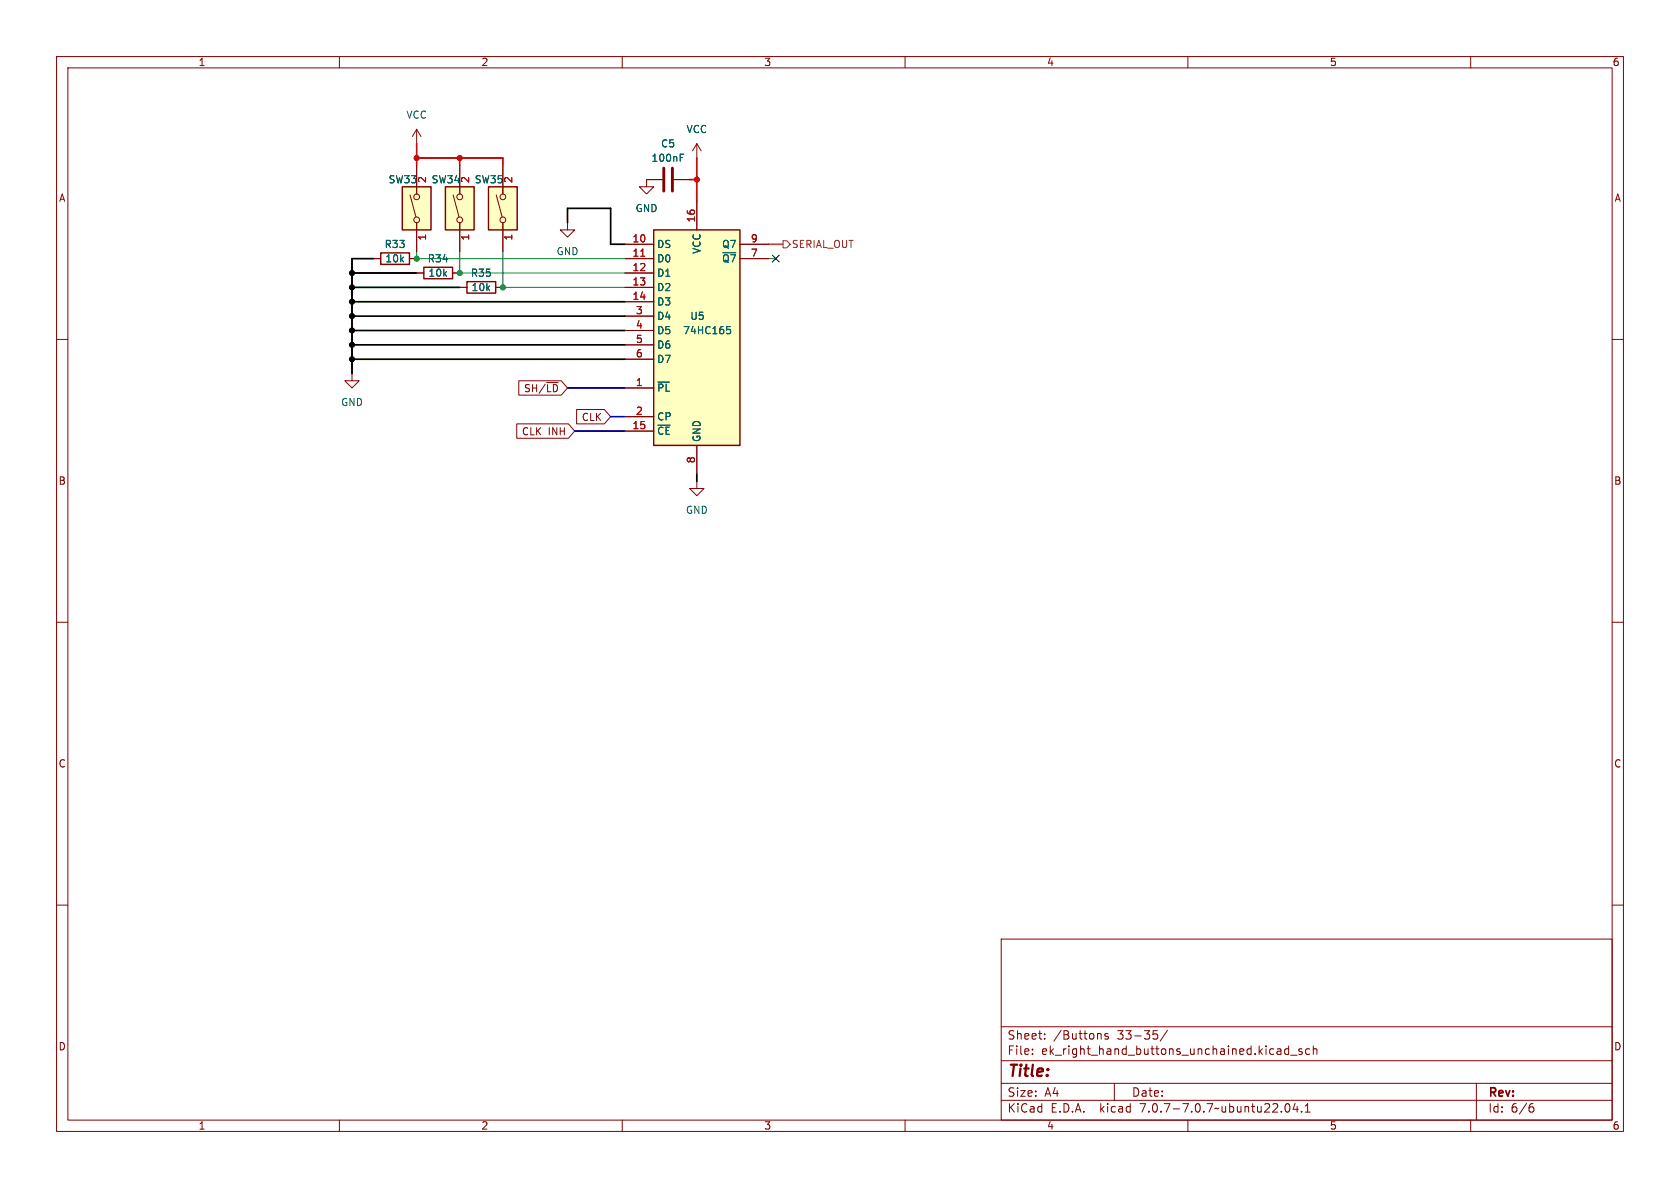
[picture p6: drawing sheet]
<svg xmlns="http://www.w3.org/2000/svg" width="297mm" height="210mm" viewBox="0 0 297 210" stroke-linecap="round" stroke-linejoin="round" font-family="sans-serif">
<g fill="none" stroke="#840000" stroke-width=".18">
<path d="M10 10h277v190h-277zM12 12h273v186h-273zM60 10v2M110 10v2M160 10v2M210 10v2M260 10v2M72.5 34.5l1 3.9M73.7 22.9v2.5M73.7 29.2v5.1M73.7 39.4v5.1M73.7 22.9l-.8 1.2"/>
<path d="M73.7 22.9l.7 1.2M80.1 34.5l1.1 3.9M81.3 29.2v5.1M81.3 39.4v5.1M87.7 34.5l1.1 3.9M88.9 29.2v5.1M88.9 39.4v5.1M100.3 39.4v1.2h1.3l-1.3 1.3-1.2-1.3h1.2M117.1 31.8h-2.8v1.2h1.3l-1.3 1.3-1.3-1.3h1.3M119.1 31.8h2.8M123.2 25.4v2.5M123.2 35.6v5"/>
<path d="M123.2 25.4l-.8 1.3M123.2 25.4l.8 1.3M10 60h2M66 45.7h1.3M72.4 45.7h1.3M73.7 48.3h1.2M80 48.3h1.3M81.3 50.8h1.2M87.6 50.8h1.3M110.5 45.7h5.1M110.5 50.8h5.1M110.5 43.2h5.1"/>
<path d="M110.5 48.3h5.1M110.5 53.3h5.1M110.5 55.9h5.1M110.5 58.4h5.1M130.8 45.7h5.1M130.8 43.2h5.1M285 60h2M62.2 66v1.3h1.3l-1.3 1.3-1.2-1.3h1.2M91.4 74.9h9.1l1.1 1.3-1.1 1.3h-9.1zM91.7 67.3h7.5l1.1 1.3-1.1 1.3h-7.5zM101.9 72.4h4.9l1.1 1.3-1.1 1.2h-4.9zM110.5 68.6h5.1"/>
<path d="M110.5 76.2h5.1M110.5 73.7h5.1M110.5 61h5.1M110.5 63.5h5.1M123.2 78.7v5.1M123.2 85.1v1.3h1.3l-1.3 1.2-1.3-1.2h1.3M10 110h2M285 110h2M10 160h2M285 160h2M177 166h108v32h-108zM60 198v2"/>
<path d="M110 198v2M160 198v2M177 194.5h108M177 191.5h108M177 187.5h108M177 181.5h108M182.5 186.3v.1M182.5 185.5v.1M184.7 183.6v.1M184.7 182.8v.1M194.5 182.7l.2 .2v.8M195.9 182.8l-.4-.1-.2 .2 .1 .2 .5 .2v.3h-.6"/>
<path d="M197 191.5v3M203.9 182.2h.7M204 182.8h.4l.3 .3-.1 .5-.6 .1M206.4 182.1l-1.3 2M210 198v2M227.3 195.2l.2-.1a.81 .81 0 0 1 .6 .6 .81 .81 0 0 1-.3 .8l-.1 .1a.81 .81 0 0 1-.4-1.4zM227.8 184.9v1.5M227.8 185.5l-.4-.1-.3 .3v.4l.1 .2h.6M228.2 186.5h1.1M229 195l-.4 1.1h.9M229.3 195.6v1M230.1 196.5v.1"/>
<path d="M230.2 185.5l-.4-.1-.2 .2 .1 .2 .5 .2v.3h-.6M230.7 196.6h.9M230.7 195.5l.5-.4v1.5M231.5 185.5l-.4-.1-.3 .3v.4l.2 .2h.5M232.2 185.5l.2-.1 .3 .1 .1 .9M232.2 184.9v1.5M260 198v2M261 191.5v6.5M270.6 195.7h.3l.3 .3-.1 .5-.5 .1M271 195.1l-.4 .1"/>
<circle cx="73.7" cy="38.9" r=".51"/>
<circle cx="73.7" cy="34.8" r=".51"/>
<circle cx="81.3" cy="38.9" r=".51"/>
<circle cx="81.3" cy="34.8" r=".51"/>
<circle cx="88.9" cy="34.8" r=".51"/>
<circle cx="88.9" cy="38.9" r=".51"/>
</g>
<path d="M71.1 33h5.1v7.6h-5.1zM78.7 33h5.1v7.6h-5.1zM86.4 33h5v7.6h-5zM67.3 44.7h5.1v2h-5.1zM74.9 47.2h5.1v2.1h-5.1zM82.5 49.8h5.1v2h-5.1zM115.6 40.6h15.2v38.1h-15.2z" fill="none" stroke="#840000" stroke-width=".25"/>
<g fill="#ffffc2" stroke="#ffffc2" stroke-width=".18">
<path d="M115.6 40.6h15.2v38.1h-15.2z"/>
<path d="M78.7 33h5.1v7.6h-5.1z"/>
<path d="M86.4 33h5v7.6h-5z"/>
<path d="M71.1 33h5.1v7.6h-5.1z"/>
</g>
<path d="M120.3 27.9h.4M120.3 27.2h.6M128.5 57.7h.6M128.6 58.2h.3l.3 .3-.2 .4-.4 .1M116.3 67.5h2" fill="none" stroke="#006464" stroke-width=".18"/>
<path d="M113.3 45.3h.7" fill="none" stroke="#a90000" stroke-width=".18"/>
<path d="M117.3 29.7v4.1M118.9 29.7v4.1" fill="none" stroke="#840000" stroke-width=".51"/>
<path d="M138.4 42.5h.7l.6 .7-.6 .6h-.7z" fill="none" stroke="#725600" stroke-width=".18"/>
<path d="M73.7 27.9h15.2v1.3M73.7 25.4v3.8M81.3 27.9v1.3M121.9 31.8h1.3M123.2 27.9v7.7" fill="none" stroke="#f00" stroke-width=".3"/>
<path d="M73.7 44.5v1.2h36.8M81.3 44.5v3.8h29.2M88.9 44.5v6.3h21.6M135.9 45.7h1.3" fill="none" stroke="#009600" stroke-width=".18"/>
<path d="M135.9 43.2h2.5" fill="none" stroke="#c60" stroke-width=".3"/>
<path d="M100.3 39.4v-2.6h7.6v6.4h2.6M62.2 50.8h19.1M62.2 48.3h11.5M62.2 55.9h48.3M62.2 58.4h48.3M62.2 53.3h48.3M66 45.7h-3.8v20.3M62.2 61h48.3M62.2 63.5h48.3M123.2 83.8v1.3" fill="none" stroke="#000" stroke-width=".3"/>
<path d="M100.3 68.6h10.2M101.6 76.2h8.9M107.9 73.7h2.6" fill="none" stroke="#0000c2" stroke-width=".3"/>
<path d="M136.6 45.1l1.2 1.2M137.8 45.1l-1.2 1.2" fill="none" stroke="#000084" stroke-width=".18"/>
<g fill="#000" stroke="#000" stroke-width=".18">
<circle cx="62.2" cy="55.9" r=".46"/>
<circle cx="62.2" cy="48.3" r=".46"/>
<circle cx="62.2" cy="58.4" r=".46"/>
<circle cx="62.2" cy="53.3" r=".46"/>
<circle cx="62.2" cy="50.8" r=".46"/>
<circle cx="62.2" cy="61" r=".46"/>
<circle cx="62.2" cy="63.5" r=".46"/>
</g>
<g fill="#009600" stroke="#009600" stroke-width=".18">
<circle cx="81.3" cy="48.3" r=".46"/>
<circle cx="88.9" cy="50.8" r=".46"/>
<circle cx="73.7" cy="45.7" r=".46"/>
</g>
<g fill="#f00" stroke="#f00" stroke-width=".18">
<circle cx="73.7" cy="27.9" r=".46"/>
<circle cx="81.3" cy="27.9" r=".46"/>
<circle cx="123.2" cy="31.8" r=".46"/>
</g>
<text font-size="2.8" fill="#840000" x="178" y="190.9">Title:</text>
<g font-size="2.1" fill="#840000">
<text x="178" y="184">Sheet:</text>
<text x="186.2" y="184">/Buttons</text>
<text x="197.6" y="184">33-35/</text>
<text x="178" y="186.7">File:</text>
<text x="184.1" y="186.7">ek_right_hand_buttons_unchained.kicad_sch</text>
<text x="178" y="196.9">KiCad</text>
<text x="178" y="194.1">Size:</text>
<text x="184.7" y="194.1">A4</text>
<text x="185.7" y="196.9">E.D.A.</text>
<text x="194.6" y="196.9">kicad</text>
<text x="200" y="194.1">Date:</text>
<text x="201.8" y="196.9">7.0.7-7.0.7~ubuntu22.04.1</text>
<text x="263" y="194.3">Rev:</text>
<text x="263" y="196.9">Id:</text>
<text x="267.1" y="196.9">6/6</text>
</g>
<g font-size="1.8" fill="#840000">
<text x="35" y="11.9">1</text>
<text x="85" y="11.9">2</text>
<text x="135" y="11.9">3</text>
<text x="185" y="11.9">4</text>
<text x="235" y="11.9">5</text>
<text x="285" y="11.9">6</text>
<text x="10.3" y="35.9">A</text>
<text x="285.3" y="35.9">A</text>
<text x="92.5" y="69.5">SH/~{LD}</text>
<text x="92.2" y="77.2">CLK</text>
<text x="96.9" y="77.2">INH</text>
<text x="102.7" y="74.6">CLK</text>
<text x="10.3" y="85.9">B</text>
<text x="285.3" y="85.9">B</text>
<text x="10.3" y="135.9">C</text>
<text x="285.3" y="135.9">C</text>
<text x="10.3" y="185.9">D</text>
<text x="285.3" y="185.9">D</text>
<text x="35" y="199.9">1</text>
<text x="85" y="199.9">2</text>
<text x="135" y="199.9">3</text>
<text x="185" y="199.9">4</text>
<text x="235" y="199.9">5</text>
<text x="285" y="199.9">6</text>
</g>
<g font-size="1.8" fill="#006464">
<text x="71.7" y="21.2">VCC</text>
<text x="121.3" y="23.7">VCC</text>
<text x="115.1" y="28.8">100nF</text>
<text x="116.8" y="26.3">C5</text>
<text x="68.6" y="32.6">SW33</text>
<text x="76.2" y="32.6">SW34</text>
<text x="83.8" y="32.6">SW35</text>
<text x="112.3" y="37.7">GND</text>
<text x="67.9" y="44">R33</text>
<text x="68" y="46.6">10k</text>
<text x="75.5" y="46.6">R34</text>
<text x="98.3" y="45.3">GND</text>
<text x="116.1" y="44">DS</text>
<text x="116.1" y="46.6">D0</text>
<text x="124.1" y="45" transform="rotate(-90 124.1 45)">VCC</text>
<text x="127.6" y="46.6">~{Q7}</text>
<text x="127.6" y="44">Q7</text>
<text x="75.6" y="49.1">10k</text>
<text x="83.1" y="49.1">R35</text>
<text x="83.3" y="51.7">10k</text>
<text x="116.1" y="49.1">D1</text>
<text x="116.1" y="51.7">D2</text>
<text x="116.1" y="54.2">D3</text>
<text x="116.1" y="56.7">D4</text>
<text x="116.1" y="59.3">D5</text>
<text x="120.7" y="59.3">74HC165</text>
<text x="121.9" y="56.7">U5</text>
<text x="116.1" y="61.8">D6</text>
<text x="116.1" y="64.4">D7</text>
<text x="60.2" y="72">GND</text>
<text x="116.1" y="69.4">~{PL}</text>
<text x="116.1" y="77.1">~{CE}</text>
<text x="116.1" y="74.5">CP</text>
<text x="124.1" y="78.2" transform="rotate(-90 124.1 78.2)">GND</text>
<text x="121.2" y="91">GND</text>
</g>
<g font-size="1.8" fill="#a90000">
<text x="75.6" y="32.5" transform="rotate(-90 75.6 32.5)">2</text>
<text x="83.3" y="32.5" transform="rotate(-90 83.3 32.5)">2</text>
<text x="90.9" y="32.5" transform="rotate(-90 90.9 32.5)">2</text>
<text x="122.9" y="39.4" transform="rotate(-90 122.9 39.4)">16</text>
<text x="75.6" y="42.6" transform="rotate(-90 75.6 42.6)">1</text>
<text x="83.3" y="42.6" transform="rotate(-90 83.3 42.6)">1</text>
<text x="90.9" y="42.6" transform="rotate(-90 90.9 42.6)">1</text>
<text x="111.7" y="42.9">10</text>
<text x="111.7" y="45.5">11</text>
<text x="132.6" y="45.5">7</text>
<text x="132.6" y="42.9">9</text>
<text x="111.7" y="48">12</text>
<text x="111.7" y="50.5">13</text>
<text x="111.7" y="53.1">14</text>
<text x="112.3" y="55.6">3</text>
<text x="112.3" y="58.2">4</text>
<text x="112.3" y="60.7">5</text>
<text x="112.3" y="63.2">6</text>
<text x="112.3" y="68.3">1</text>
<text x="111.7" y="75.9">15</text>
<text x="112.3" y="73.4">2</text>
<text x="122.9" y="82" transform="rotate(-90 122.9 82)">8</text>
</g>
<text font-size="1.8" fill="#725600" x="139.9" y="44">SERIAL_OUT</text>
</svg>
